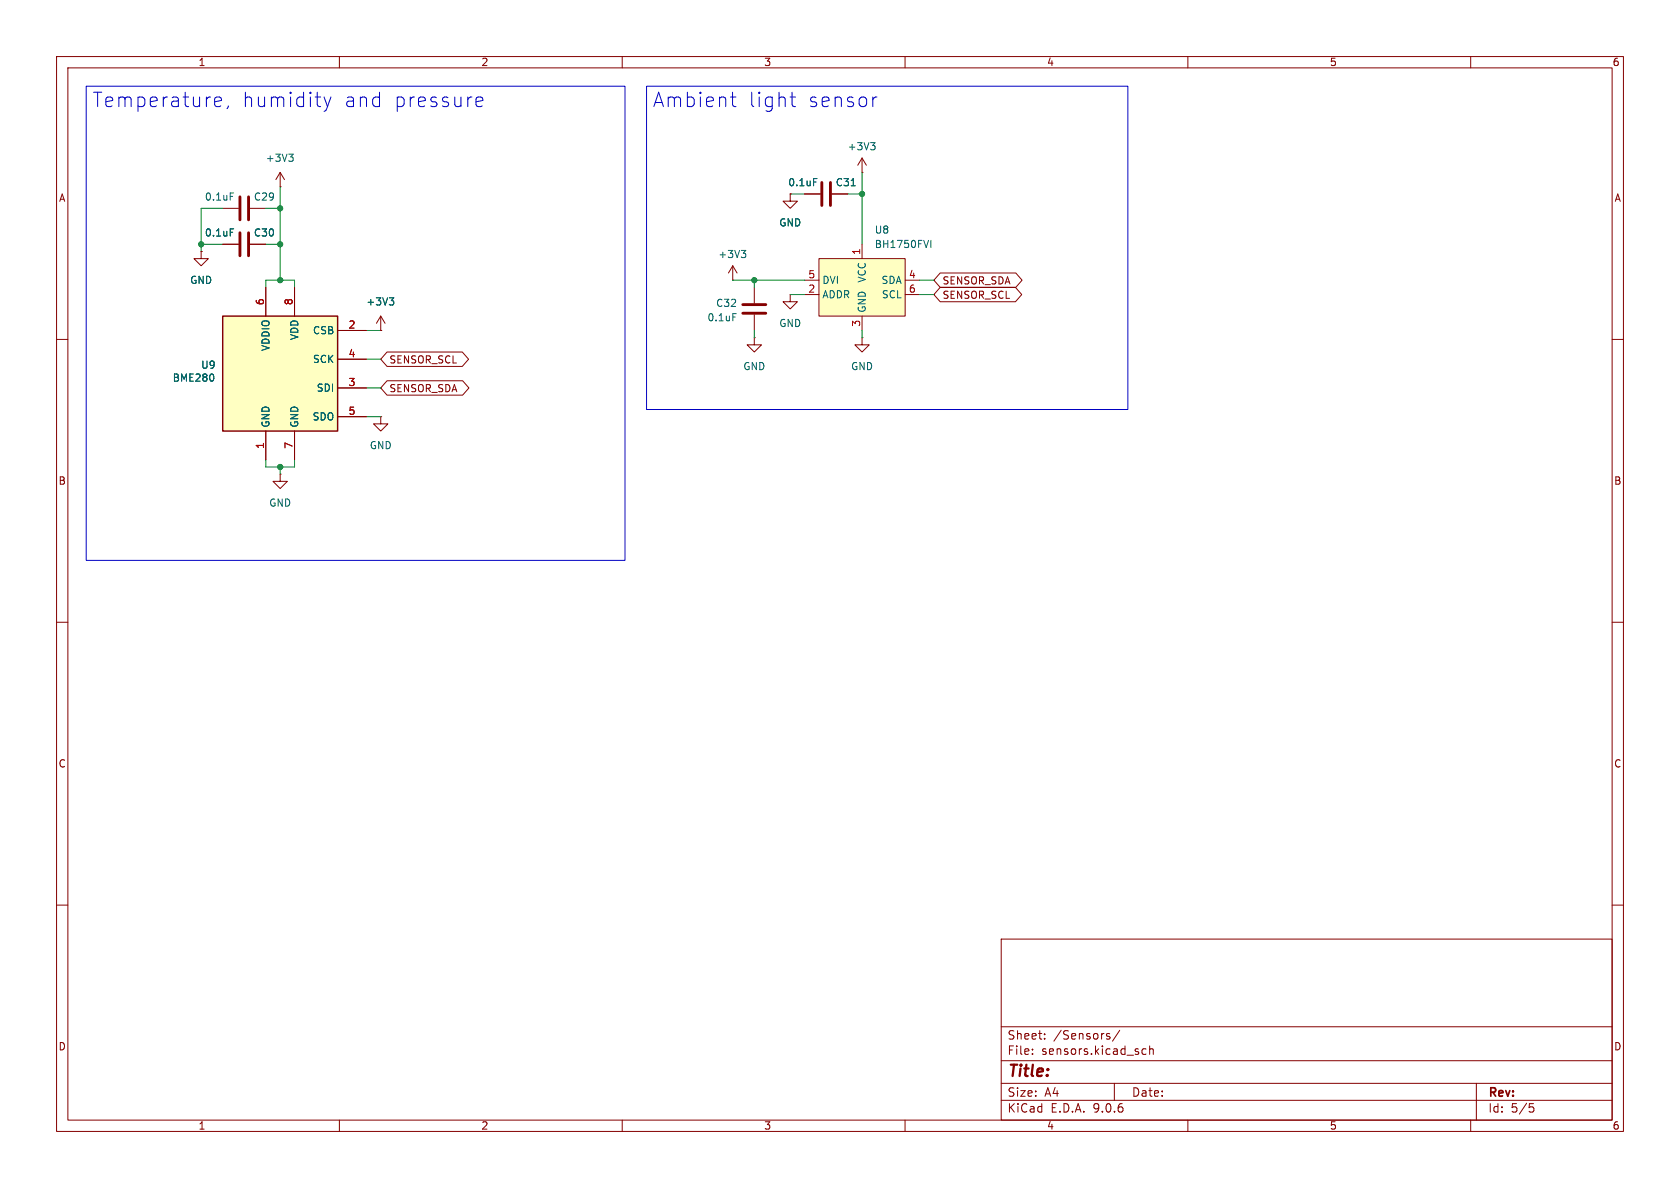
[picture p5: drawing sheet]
<svg xmlns="http://www.w3.org/2000/svg" width="297mm" height="210mm" viewBox="0 0 297 210" stroke-linecap="round" stroke-linejoin="round" font-family="sans-serif">
<g fill="none" stroke="#840000" stroke-width=".18">
<path d="M10 10h277v190h-277zM12 12h273v186h-273zM60 10v2M110 10v2M160 10v2M210 10v2M260 10v2M139.7 34.3v1.3h1.3l-1.3 1.2-1.3-1.2h1.3M139.7 34.3h.1M10 60h2M67.3 73.7v1.2h1.3l-1.3 1.3-1.3-1.3h1.3M67.3 73.7h.1"/>
<path d="M285 60h2M10 110h2M285 110h2M10 160h2M177 166h108v32h-108zM285 160h2M60 198v2M110 198v2M160 198v2M177 194.5h108M177 191.5h108M177 187.5h108"/>
<path d="M177 181.5h108M182.5 186.3v.1M182.5 185.5v.1M184.7 183.6v.1M184.7 182.8v.1M195.8 183.2l.4 .1v.2l-.2 .2h-.3M195.8 182.7l.4 .1M197 191.5v3M198 182.1l-1.3 2M202.6 185.5l-.4-.1-.3 .3v.4l.1 .2h.6M203.2 185.5l.3-.1 .3 .1 .1 .9M203.2 184.9v1.5"/>
<path d="M210 198v2M260 198v2M261 191.5v6.5M270.4 195.1h.7M270.5 195.7h.4l.3 .3-.2 .5-.5 .1"/>
</g>
<path d="M39.4 55.9h20.3v20.3h-20.3z" fill="#ffffc2"/>
<path d="M39.4 55.9h20.3v20.3h-20.3z" fill="none" stroke="#840000" stroke-width=".25"/>
<g fill="none" stroke="#840000" stroke-width=".18">
<path d="M39.4 36.8h2.8M44.2 36.8h2.8M49.5 33h.1M49.5 30.5l-.7 1.3M49.5 30.5l.8 1.3M49.5 30.5v2.5M35.6 44.5v1.2h1.2l-1.2 1.3-1.3-1.3h1.3M35.6 44.5h.1M39.4 43.2h2.8M44.2 43.2h2.8M47 50.8v5.1M52.1 50.8v5.1"/>
<path d="M59.7 58.4h5.1M47 76.2v5.1M52.1 76.2v5.1M59.7 63.5h5.1M59.7 68.6h5.1M59.7 73.7h5.1M49.5 83.8v1.3h1.3l-1.3 1.3-1.2-1.3h1.2M49.5 83.8h.1"/>
</g>
<path d="M40.7 34.1h.6M51 27.2h.8l-.4 .5M51.6 27.7l.2 .3v.3l-.2 .2M40.7 40.5h.6M37.7 66.4v.7" fill="none" stroke="#006464" stroke-width=".18"/>
<path d="M42.4 34.8v4.1M43.9 34.8v4.1M42.4 41.1v4.1M43.9 41.1v4.1" fill="none" stroke="#840000" stroke-width=".51"/>
<path d="M144.8 45.7h15.2v10.2h-15.2z" fill="#ffffc2"/>
<g fill="none" stroke="#840000" stroke-width=".18">
<path d="M139.7 34.3h.1M142.2 34.3h2.8M147.1 34.3h2.8M152.4 30.5h.1M152.4 27.9v2.6M152.4 27.9l-.8 1.3M152.4 27.9l.8 1.3M35.6 44.5h.1M39.4 43.2h2.8M44.2 43.2h2.8M47 50.8v5.1M52.1 50.8v5.1"/>
<path d="M59.7 58.4h5.1M67.3 58.4h.1M67.3 55.9l-.8 1.3M67.3 55.9l.8 1.3M67.3 55.9v2.5M129.5 49.5h.1M129.5 47l-.7 1.3M129.5 47l.8 1.3M129.5 47v2.5M133.3 59.7v1.3h1.3l-1.3 1.2-1.2-1.2h1.2M133.3 59.7h.1M133.3 50.8v2.8"/>
<path d="M133.3 55.6v2.8M139.7 52.1v1.2h1.3l-1.3 1.3-1.3-1.3h1.3M139.7 52.1h.1M142.2 49.5h2.6M142.2 52.1h2.6M144.8 45.7h15.2v10.2h-15.2zM152.4 59.7v1.3h1.3l-1.3 1.2-1.3-1.2h1.3M152.4 59.7h.1M152.4 43.2v2.5M152.4 55.9v2.5M160 49.5h2.6M160 52.1h2.6"/>
<path d="M166.2 48.3h13.4l1.1 1.2-1.1 1.3h-13.4l-1.1-1.3zM166.2 50.8h13.3l1.1 1.3-1.1 1.2h-13.3l-1.1-1.2zM47 76.2v5.1M52.1 76.2v5.1M59.7 63.5h5.1M59.7 68.6h5.1M59.7 73.7h5.1M68.4 67.3h13.4l1.1 1.3-1.1 1.3h-13.4l-1.1-1.3zM68.4 62.2h13.3l1.1 1.3-1.1 1.3h-13.3l-1.1-1.3z"/>
</g>
<path d="M143.8 31.6h.6M150.5 32.8h.7M153.9 25.2h.8l-.4 .5M154.5 25.7l.2 .2v.3l-.2 .3M40.7 40.5h.6M68.8 52.6h.8l-.4 .5M69.4 53.1l.2 .3v.3l-.2 .2M129.6 55.4h.6M131.1 44.3h.7l-.4 .5M131.6 44.8l.2 .2v.3l-.2 .2M164.6 42.5v1.3M37.7 66.4v.7" fill="none" stroke="#006464" stroke-width=".18"/>
<path d="M145.3 32.3v4M146.8 32.3v4M131.3 53.8h4.1M131.3 55.4h4.1" fill="none" stroke="#840000" stroke-width=".51"/>
<g fill="none" stroke="#009600" stroke-width=".18">
<path d="M39.4 36.8h-3.8v7.7M47 36.8h2.5M49.5 33v16.5M139.7 34.3h2.5M149.9 34.3h2.5M152.4 30.5v12.7M35.6 43.2h3.8M47 50.8v-1.3h5.1v1.3M47 43.2h2.5M64.8 58.4h2.5M129.5 49.5h12.7M133.3 49.5v1.3"/>
<path d="M133.3 58.4v1.3M139.7 52.1h2.5M152.4 58.4v1.3M162.6 49.5h2.5M162.6 52.1h2.5M64.8 73.7h2.5M64.8 68.6h2.5M64.8 63.5h2.5M47 81.3v1.3h5.1v-1.3M49.5 82.6v1.2"/>
</g>
<g fill="none" stroke="#0000c2" stroke-width=".18">
<path d="M15.2 15.2h95.3v83.9h-95.3zM38.3 17.2l.7 .1 .2 .5-1.3 .2M39 18.7l-.7 .1M40.4 18.7l-.3 .5M57.3 17.2l.6 1.6M57.9 18.8l-.2 .7-.4 .2M58.5 17.2l-.6 1.6M84.1 17.5l.4-.3h.5l.4 .3v.3l-1.3 .2M84.1 18.5l.4 .3 .7-.1M114.3 15.2h85.1v57.2h-85.1zM129.1 17.2h1M129.5 16.3v2.2l.1 .2 .5 .1"/>
<path d="M139.7 17.2h.9M140 16.3v2.2l.1 .2 .5 .1M155 17.2h-.2l-.4 .2"/>
</g>
<g fill="#009600" stroke="#009600" stroke-width=".18">
<circle cx="35.6" cy="43.2" r=".46"/>
<circle cx="49.5" cy="43.2" r=".46"/>
<circle cx="49.5" cy="49.5" r=".46"/>
<circle cx="49.5" cy="82.6" r=".46"/>
<circle cx="133.3" cy="49.5" r=".46"/>
<circle cx="49.5" cy="36.8" r=".46"/>
<circle cx="152.4" cy="34.3" r=".46"/>
</g>
<g font-size="3.5" fill="#0000c2">
<text x="16.2" y="19.2">Temperature,</text>
<text x="42.6" y="19.2">humidity</text>
<text x="60.6" y="19.2">and</text>
<text x="69.4" y="19.2">pressure</text>
<text x="115.3" y="19.2">Ambient</text>
<text x="132.1" y="19.2">light</text>
<text x="142.6" y="19.2">sensor</text>
</g>
<text font-size="2.8" fill="#840000" x="178" y="190.9">Title:</text>
<g font-size="2.1" fill="#840000">
<text x="178" y="184">Sheet:</text>
<text x="186.2" y="184">/Sensors/</text>
<text x="178" y="186.7">File:</text>
<text x="184.1" y="186.7">sensors.kicad_sch</text>
<text x="178" y="196.9">KiCad</text>
<text x="178" y="194.1">Size:</text>
<text x="184.7" y="194.1">A4</text>
<text x="185.7" y="196.9">E.D.A.</text>
<text x="193.3" y="196.9">9.0.6</text>
<text x="200" y="194.1">Date:</text>
<text x="263" y="194.3">Rev:</text>
<text x="263" y="196.9">Id:</text>
<text x="267.1" y="196.9">5/5</text>
</g>
<g font-size="1.8" fill="#840000">
<text x="35" y="11.9">1</text>
<text x="85" y="11.9">2</text>
<text x="135" y="11.9">3</text>
<text x="185" y="11.9">4</text>
<text x="235" y="11.9">5</text>
<text x="285" y="11.9">6</text>
<text x="10.3" y="35.9">A</text>
<text x="285.3" y="35.9">A</text>
<text x="166.5" y="50.5">SENSOR_SDA</text>
<text x="166.5" y="53">SENSOR_SCL</text>
<text x="68.7" y="64.5">SENSOR_SCL</text>
<text x="68.7" y="69.5">SENSOR_SDA</text>
<text x="10.3" y="85.9">B</text>
<text x="285.3" y="85.9">B</text>
<text x="10.3" y="135.9">C</text>
<text x="285.3" y="135.9">C</text>
<text x="10.3" y="185.9">D</text>
<text x="285.3" y="185.9">D</text>
<text x="35" y="199.9">1</text>
<text x="85" y="199.9">2</text>
<text x="135" y="199.9">3</text>
<text x="185" y="199.9">4</text>
<text x="235" y="199.9">5</text>
<text x="285" y="199.9">6</text>
</g>
<g font-size="1.8" fill="#006464">
<text x="46.9" y="28.8">+3V3</text>
<text x="149.8" y="26.8">+3V3</text>
<text x="36.1" y="35.7">0.1uF</text>
<text x="44.8" y="35.7">C29</text>
<text x="139.3" y="33.1">0.1uF</text>
<text x="147.7" y="33.1">C31</text>
<text x="137.7" y="40.2">GND</text>
<text x="154.6" y="41.5">U8</text>
<text x="36.1" y="42">0.1uF</text>
<text x="44.8" y="42">C30</text>
<text x="126.9" y="45.8">+3V3</text>
<text x="154.6" y="44">BH1750FVI</text>
<text x="33.5" y="50.4">GND</text>
<text x="145.3" y="50.4">DVI</text>
<text x="145.3" y="52.9">ADDR</text>
<text x="153.3" y="50.1" transform="rotate(-90 153.3 50.1)">VCC</text>
<text x="155.7" y="50.4">SDA</text>
<text x="155.8" y="52.9">SCL</text>
<text x="55.2" y="59.3">CSB</text>
<text x="64.7" y="54.2">+3V3</text>
<text x="125" y="57">0.1uF</text>
<text x="126.5" y="54.5">C32</text>
<text x="137.7" y="58">GND</text>
<text x="153.3" y="55.4" transform="rotate(-90 153.3 55.4)">GND</text>
<text x="35.5" y="65.4">U9</text>
<text x="47.9" y="62.2" transform="rotate(-90 47.9 62.2)">VDDIO</text>
<text x="52.9" y="60.2" transform="rotate(-90 52.9 60.2)">VDD</text>
<text x="55.2" y="64.4">SCK</text>
<text x="131.3" y="65.6">GND</text>
<text x="150.4" y="65.6">GND</text>
<text x="30.4" y="67.7">BME280</text>
<text x="55.9" y="69.4">SDI</text>
<text x="47.9" y="75.7" transform="rotate(-90 47.9 75.7)">GND</text>
<text x="52.9" y="75.7" transform="rotate(-90 52.9 75.7)">GND</text>
<text x="55.2" y="74.5">SDO</text>
<text x="65.3" y="79.6">GND</text>
<text x="47.5" y="89.8">GND</text>
</g>
<g font-size="1.8" fill="#a90000">
<text x="152.1" y="45.2" transform="rotate(-90 152.1 45.2)">1</text>
<text x="142.8" y="49.3">5</text>
<text x="142.8" y="51.8">2</text>
<text x="160.6" y="49.3">4</text>
<text x="160.6" y="51.8">6</text>
<text x="46.7" y="54" transform="rotate(-90 46.7 54)">6</text>
<text x="51.8" y="54" transform="rotate(-90 51.8 54)">8</text>
<text x="61.5" y="58.2">2</text>
<text x="152.1" y="57.9" transform="rotate(-90 152.1 57.9)">3</text>
<text x="61.5" y="63.2">4</text>
<text x="61.5" y="68.3">3</text>
<text x="61.5" y="73.4">5</text>
<text x="46.7" y="79.4" transform="rotate(-90 46.7 79.4)">1</text>
<text x="51.8" y="79.4" transform="rotate(-90 51.8 79.4)">7</text>
</g>
</svg>
